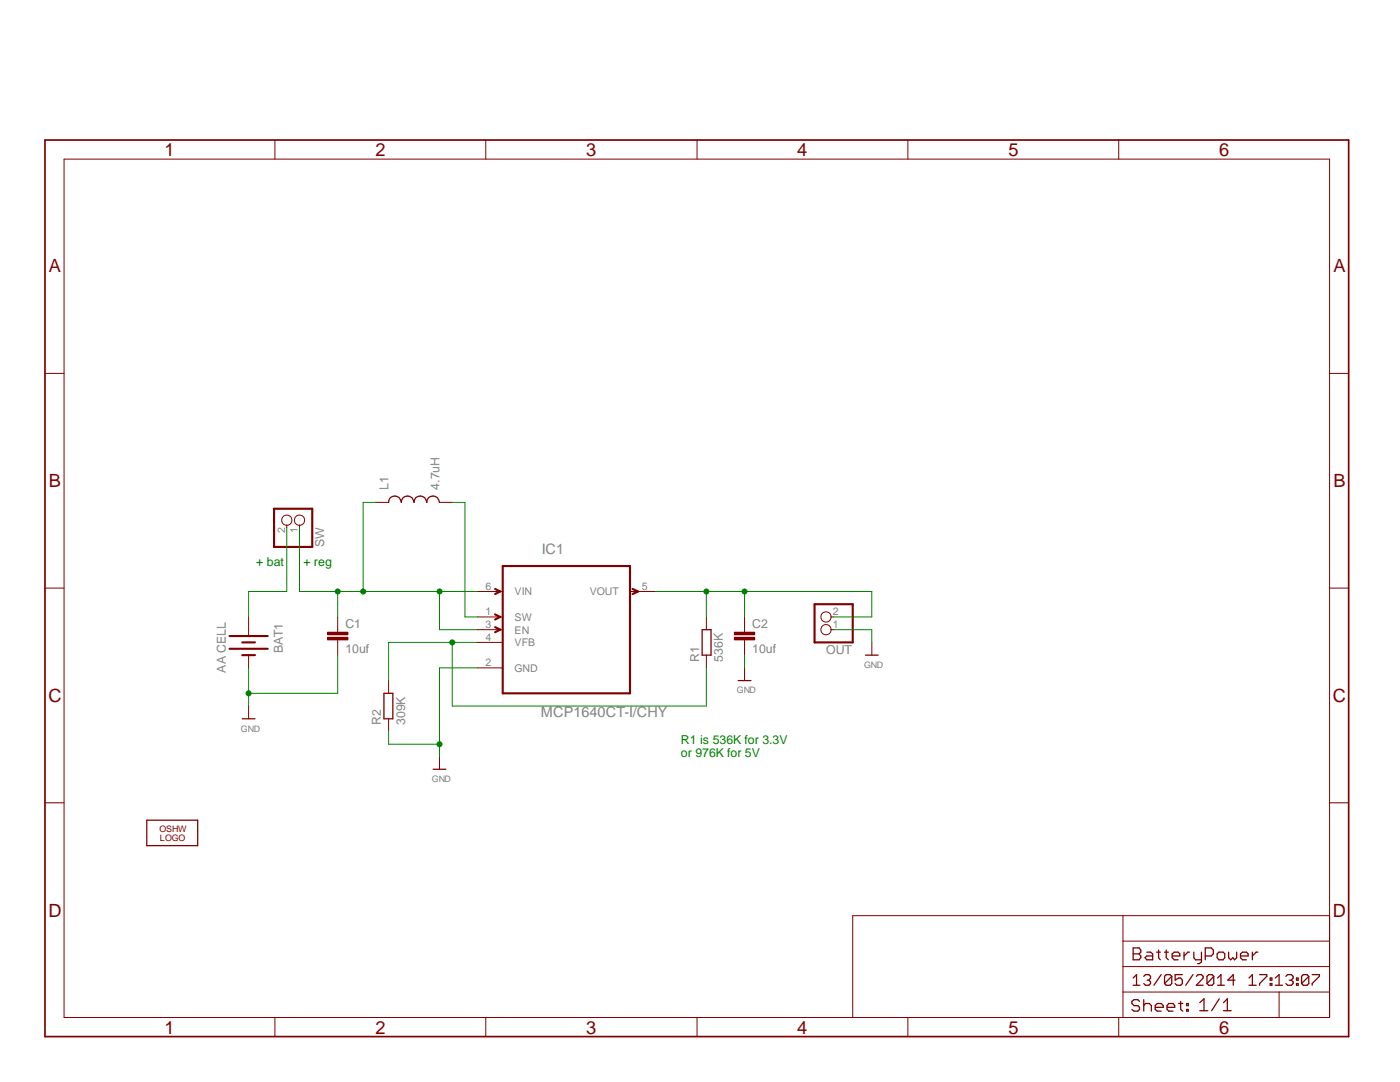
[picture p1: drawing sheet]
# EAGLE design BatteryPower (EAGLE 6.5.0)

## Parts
BAT1  AA CELL  BATTERYAA  [BATTERY-AA]
C1  10uf  C-EUC0805  [C0805]
C2  10uf  C-EUC0805  [C0805]
IC1  MCP1640CT-I/CHY  [SOT95P270X145-6N]
L1  4.7uH  INDUCTORCR75  [CR75]
LOGO1  OSHW_LOGO_8MILX0150-NT  [OSHW_8X150_NOTEXT]
OUT  PINHD-1X2/90  [1X02/90]
R1  536K  R-EU_R0603  [R0603]
R2  309K  R-EU_R0603  [R0603]
SW  PINHD-1X2/90  [1X02/90]

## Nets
GND: BAT1.GND@1(-) C1.2 C2.2 IC1.2(GND) OUT.1 R2.1
N$1: C1.1 IC1.3(EN) IC1.6(VIN) L1.P$1 SW.1
N$2: IC1.1(SW) L1.P$2
N$5: IC1.4(VFB) R1.1 R2.2
N$6: C2.1 IC1.5(VOUT) OUT.2 R1.2
N$8: BAT1.PWR@1(+) SW.2

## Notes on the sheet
- + bat | + reg
- R1 is 536K for 3.3V
  or 976K for 5V
